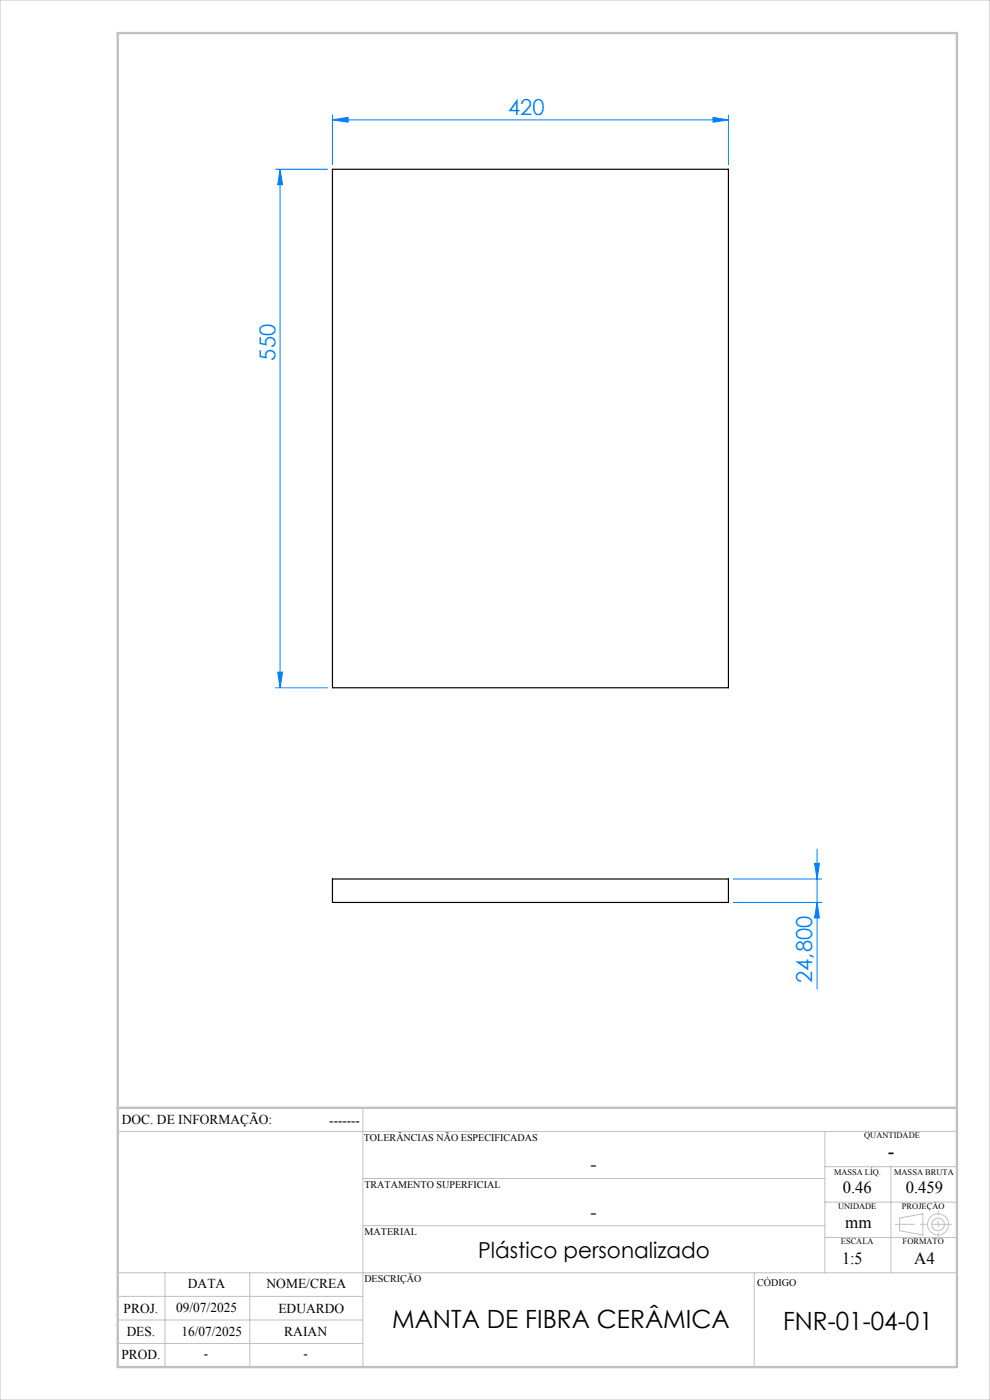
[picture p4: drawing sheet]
<svg xmlns="http://www.w3.org/2000/svg" width="210mm" height="297mm" viewBox="0 0 210 297" stroke-linecap="round" stroke-linejoin="round" font-family="sans-serif">
<g fill="none" stroke="#c0c0c0" stroke-width=".21">
<path d="M0 0h210v297h-210zM77 235v55M25 240h178M77 250h98M175 240v30M175 255h28M175 247.5h28M189 247.5v22.5M190.8 258.4l5-.9v4.5l-5-.9zM25 275h52M25 270h178M35 270v20"/>
<path d="M53 270v20M77 260h98M160 270v20M175 262.5h28M25 285h52M25 280h52"/>
<circle cx="199" cy="259.7" r="1.34"/>
<circle cx="199" cy="259.7" r="2.25"/>
</g>
<g fill="none" stroke="#0080ff" stroke-width=".21">
<path d="M58.4 35.9h11.1M59.4 35.9l.5 3.3h-1zM59.4 35.9v110M70.5 25.4l3.3-.5v1zM70.5 24.4v10.5M70.5 25.4h84M151.2 24.9l3.3 .5-3.3 .5zM154.5 24.4v10.5M58.4 145.9h11.1M58.9 142.6h1l-.5 3.3zM155.5 186.5h18.8M155.5 191.4h18.8"/>
<path d="M172.8 183.2h1l-.5 3.3zM173.3 191.4l.5 3.3h-1zM173.3 180.1v29.7"/>
</g>
<path d="M201.8 259.7h-11.9" fill="none" stroke="#c0c0c0" stroke-width=".21" stroke-dasharray="15.2 1.3 1.3 1.3" stroke-dashoffset="11.2"/>
<path d="M199 256.9v5.4" fill="none" stroke="#c0c0c0" stroke-width=".21" stroke-dasharray="15.2 1.3 1.3 1.3" stroke-dashoffset="14.4"/>
<path d="M25 7h178v283h-178zM25 235h178" fill="none" stroke="#c0c0c0" stroke-width=".5"/>
<g fill="#0080ff">
<path d="M70.5 25.4l3.3-.5v1zM151.2 24.9l3.3 .5-3.3 .5z"/>
<path d="M58.9 142.6h1l-.5 3.3zM59.4 35.9l.5 3.3h-1z"/>
<path d="M172.8 183.2h1l-.5 3.3zM173.3 191.4l.5 3.3h-1z"/>
</g>
<path d="M70.5 35.9h84v110h-84zM70.5 186.5h84v4.9h-84z" fill="none" stroke="#000" stroke-width=".25"/>
<g font-size="5.3">
<text x="83.2" y="281.7">MANTA DE FIBRA CERÂMICA</text>
<text x="166.1" y="282.2">FNR-01-04-01</text>
</g>
<g font-size="4.7" fill="#0080ff">
<text x="107.8" y="24.4">420</text>
<text x="58.4" y="76.5" transform="rotate(-90 58.4 76.5)">550</text>
<text x="172.3" y="208.5" transform="rotate(-90 172.3 208.5)">24,800</text>
</g>
<text font-size="4.7" x="101.4" y="266.8">Plástico personalizado</text>
<text font-size="4.3" x="188.3" y="245.8">-</text>
<g font-size="4">
<text x="125.2" y="248.4">-</text>
<text x="125.2" y="258.6">-</text>
</g>
<g font-size="3.6">
<text x="178.8" y="253.1">0.46</text>
<text x="192.1" y="253.1">0.459</text>
<text x="179.3" y="260.6">mm</text>
<text x="178.6" y="268.1">1:5</text>
<text x="193.9" y="268.1">A4</text>
</g>
<g font-size="2.9">
<text x="25.9" y="238.4">DOC. DE INFORMAÇÃO:</text>
<text x="69.8" y="238.6">-------</text>
<text x="39.9" y="273.2">DATA</text>
<text x="56.5" y="273.2">NOME/CREA</text>
<text x="26.2" y="278.6">PROJ.</text>
<text x="37.4" y="278.2">09/07/2025</text>
<text x="59" y="278.6">EDUARDO</text>
<text x="26.9" y="283.4">DES.</text>
<text x="38.5" y="283.4">16/07/2025</text>
<text x="60.3" y="283.4">RAIAN</text>
<text x="25.7" y="288.3">PROD.</text>
<text x="43.3" y="288">-</text>
<text x="64.4" y="288">-</text>
</g>
<g font-size="2.2">
<text x="77.2" y="242.1">TOLERÂNCIAS NÃO ESPECIFICADAS</text>
<text x="77.3" y="251.9">TRATAMENTO SUPERFICIAL</text>
<text x="77.3" y="261.9">MATERIAL</text>
<text x="77.3" y="272.1">DESCRIÇÃO</text>
<text x="160.6" y="272.8">CÓDIGO</text>
</g>
<g font-size="1.8">
<text x="183.3" y="241.4">QUANTIDADE</text>
<text x="176.9" y="249.2">MASSA LÍQ.</text>
<text x="189.7" y="249.2">MASSA BRUTA</text>
<text x="177.8" y="256.5">UNIDADE</text>
<text x="191.3" y="256.5">PROJEÇÃO</text>
<text x="178.4" y="264">ESCALA</text>
<text x="191.5" y="264">FORMATO</text>
</g>
</svg>
